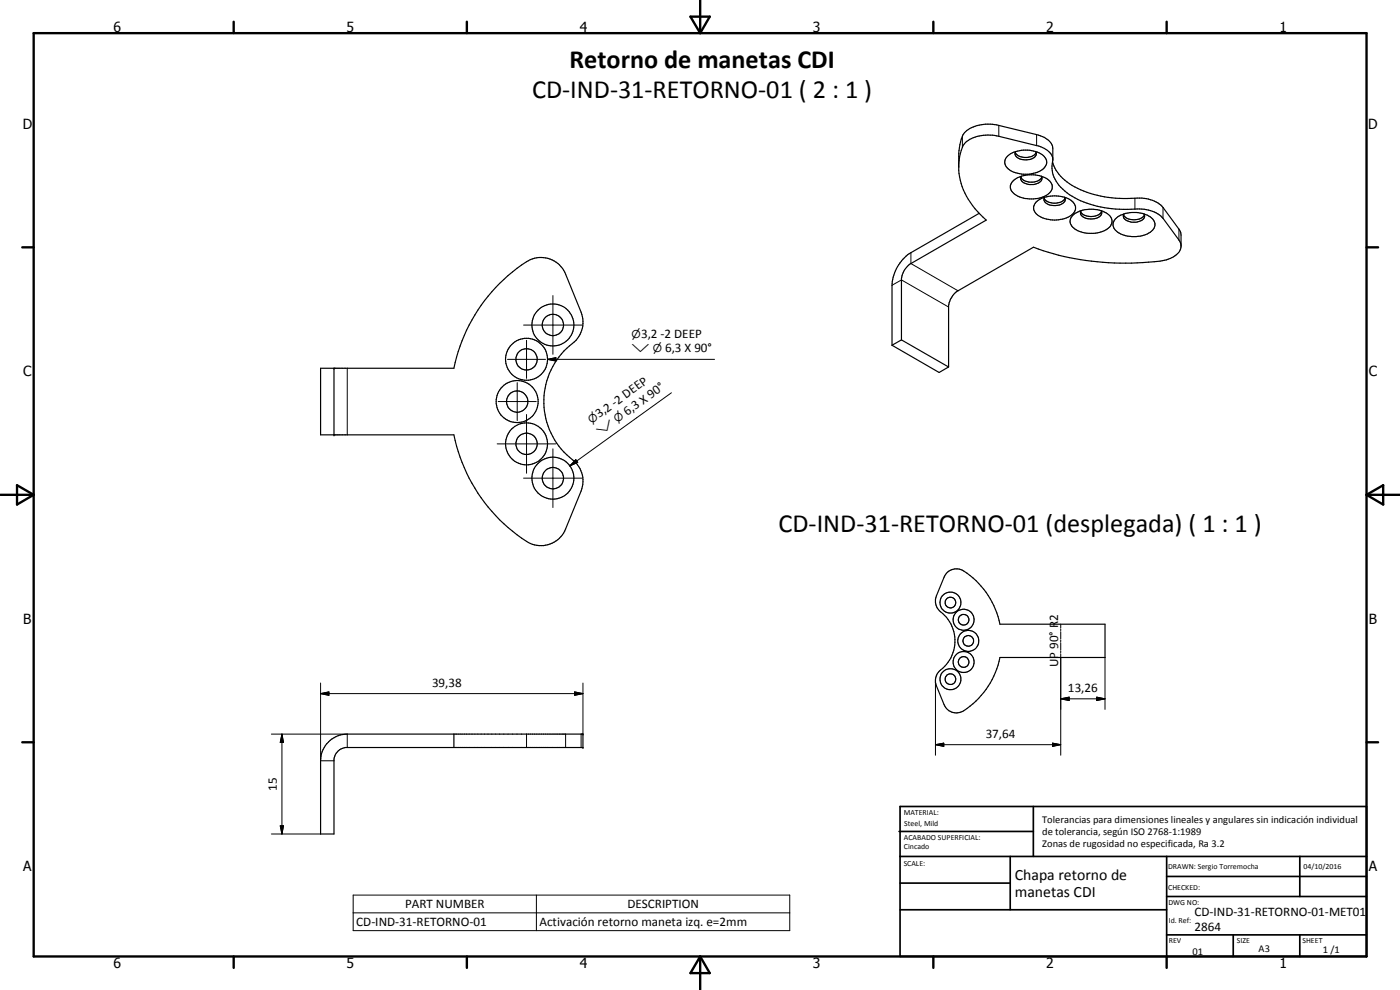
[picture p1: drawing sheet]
<svg xmlns="http://www.w3.org/2000/svg" width="420mm" height="297mm" viewBox="0 0 420 297" stroke-linecap="round" stroke-linejoin="round" font-family="sans-serif">
<g fill="none" stroke="#000" stroke-width=".35">
<path d="M304.7 45.8a4 4 0 0 0 6.3 0M304.8 45.5a1.52 1.52 0 0 0 1.2 2.2 3.9 3.9 0 0 0 5-1.3l-.2-.9M304.9 45.5a3.5 3.5 0 0 0-3.2 3.9 4.8 4.8 0 0 0 3.7 2.6 8.1 8.1 0 0 0 8.2-2 2.59 2.59 0 0 0-1.3-3.9l-1.5-.6M304.9 45.5a10.2 10.2 0 0 1 5.9 0M306.4 53.2a4 4 0 0 0 6.3 0M306.5 52.9a3.9 3.9 0 0 0-3.3 3.5 5.2 5.2 0 0 0 5.1 3.2 7.6 7.6 0 0 0 7.2-2.5 3 3 0 0 0-2.5-4l-.5-.2M306.5 52.9a10.3 10.3 0 0 1 6 0M306.5 52.9a1.62 1.62 0 0 0 1.5 2.3l2.2 .2a2.44 2.44 0 0 0 2.5-2.1l-.2-.4M313.3 59.5a4 4 0 0 0 6.3 0M313.5 59.2a4 4 0 0 0-3.3 3.5 5.8 5.8 0 0 0 5.7 3.3 7.2 7.2 0 0 0 6.6-2.6 3.1 3.1 0 0 0-2.5-4l-.5-.2M313.5 59.2a11.4 11.4 0 0 1 6 0M313.5 59.2a1.66 1.66 0 0 0 1.5 2.3 3.8 3.8 0 0 0 4.6-1.3l-.1-1"/>
<path d="M315.9 48.5l.1-3.9a5.1 5.1 0 0 0-4.3-4l-11.9-3a10.4 10.4 0 0 0-10.6 2.6l-.7 1.5-.7 3.5-.1 5.9a21.7 21.7 0 0 0 8.3 14.9l-22.6 13.1a6.2 6.2 0 0 0-2.9 4.5v18.4M315.9 48.5a8.7 8.7 0 0 0 3.7 8.8 29.9 29.9 0 0 0 21 5.4 10.4 10.4 0 0 1 8.4 2.8l4.8 6.5 .6 1.5M315.9 48.5a13.9 13.9 0 0 0 9.3 8.8 38 38 0 0 0 17.5 2.1 9.1 9.1 0 0 1 6.3 2.8l5.2 7.3 .2 1v3.4a5.2 5.2 0 0 1-4.4 4.1 79.4 79.4 0 0 1-39.8-3.8l-22.7 13a6.6 6.6 0 0 0-2.8 4.5v18.4M316 47.7a5.1 5.1 0 0 0-4.3-3.9l-11.9-2.9a10.4 10.4 0 0 0-10.6 2.5l-1 2.7-.5 3M293.9 64l-20.5 11.8a12.4 12.4 0 0 0-5.7 9.8v18M321.9 64.7a9 9 0 0 1 11.1 0 2.63 2.63 0 0 1-1.1 4.3 8.9 8.9 0 0 1-10.3-1.2 2.28 2.28 0 0 1 .3-3.1zM324.3 63.5a4.1 4.1 0 0 0 6.3 0M324.5 63.2a1.5 1.5 0 0 0 1.2 2.2 4.1 4.1 0 0 0 4.9-1.2l-.2-1M337.2 64.4a1.89 1.89 0 0 0 2.1 2.2 4.4 4.4 0 0 0 3.9-1l.3-.4-.1-.8M337.2 64.5a4 4 0 0 0 6.2 0M337.3 64.2a4 4 0 0 0-3.3 3.5 5.7 5.7 0 0 0 5.7 3.3 7.3 7.3 0 0 0 6.7-2.5 3.1 3.1 0 0 0-2.6-4.1l-.5-.2M337.3 64.2a10.3 10.3 0 0 1 6 0"/>
<path d="M337.3 64.2l-.1 .2M343.3 64.2l.1 .2M96.2 110.5h40a49.5 49.5 0 0 1 23-32.6 8 8 0 0 1 10.5 4.4l4.7 11.4a8.3 8.3 0 0 1-3.5 10.1 22.2 22.2 0 0 0 2 35.1 8 8 0 0 1 1.5 8.4l-4.7 11.4a8.2 8.2 0 0 1-13.2 2.8 50.1 50.1 0 0 1-20.3-31h-40zM100.2 110.5v20M267.7 103.6l14.1 8.2 2.9-1.7M270.5 102l14.2 8.1M270.5 102l-2.8 1.6M284 172a4.2 4.2 0 0 1 6.2 0 25.1 25.1 0 0 1 9.9 15.3h31.5v10h-31.5a24.2 24.2 0 0 1-11.7 16.4 3.9 3.9 0 0 1-5.1-2.3l-2.3-5.7a4.3 4.3 0 0 1 1.9-5.2 11.1 11.1 0 0 0-1-17.2l-.9-1.6a4 4 0 0 1 0-2.8l2.3-5.7zM98.1 223.1a7.9 7.9 0 0 1 6.1-2.8h70.8v4h-71.3a4.1 4.1 0 0 0-3.5 3.5v22.4h-4l.1-22.6 .4-2zM136.2 220.3v4"/>
<circle cx="165.9" cy="97.5" r="3.2"/>
<circle cx="165.9" cy="97.5" r="6.3"/>
<circle cx="158" cy="107.8" r="6.3"/>
<circle cx="158" cy="107.8" r="3.2"/>
<circle cx="155.2" cy="120.5" r="6.3"/>
<circle cx="155.2" cy="120.5" r="3.2"/>
<circle cx="158" cy="133.2" r="3.2"/>
<circle cx="158" cy="133.2" r="6.3"/>
<circle cx="165.9" cy="143.5" r="3.2"/>
<circle cx="165.9" cy="143.5" r="6.3"/>
<circle cx="285.2" cy="180.8" r="1.59"/>
<circle cx="285.3" cy="180.8" r="3.1"/>
<circle cx="289.2" cy="198.6" r="3.2"/>
<circle cx="289.2" cy="185.9" r="3.1"/>
<circle cx="289.2" cy="198.6" r="1.6"/>
<circle cx="289.2" cy="186" r="1.6"/>
<circle cx="290.6" cy="192.3" r="1.61"/>
<circle cx="290.6" cy="192.3" r="3.2"/>
<circle cx="285.2" cy="203.8" r="3.2"/>
<circle cx="285.2" cy="203.8" r="1.59"/>
</g>
<g fill="none" stroke="#000" stroke-width=".3">
<path d="M299.8 37.6v3.3M288.8 40.9v3.3M311.1 40.4v3.3M340.6 59.5v3.2M273.4 75.8v3.3l14.1 8.1M349 62.2v3.3M353.8 68.7v3.3M157.1 97.5h17.6M165.9 88.7v17.6M267.7 85.6l2.8-1.6 14.2 8.1M104.2 110.5v20M152.3 107.8h11.4"/>
<path d="M155.2 114.8v11.4M158 102.1v11.4M164.3 107.8l2.5-.5v1zM164.3 107.8h50.1M201.5 117.9l-30.5 21.9M149.2 133.2h17.6M149.5 120.5h11.4M158 124.4v17.6M165.9 134.7v17.6M172.8 137.9l.6 .8-2.4 1.1zM157.1 143.5h17.6M318.3 187.3v1.1"/>
<path d="M318.3 188.7v.5M318.3 189.5v2.2M318.3 192v.6M318.3 192.8v2.3M318.3 195.3v.6M318.3 196.2v30.4M331.6 197.3v15.6M96.2 208.1l2.5-.5v1zM96.2 204.9v23.4h4M96.2 208.1h78.8M172.5 207.6l2.5 .5-2.5 .5zM175 204.9v15.4"/>
<path d="M280.7 204.2v22.4M318.3 209.7l2.6-.5v1zM318.3 209.7h13.3M329.1 209.2l2.5 .5-2.5 .5zM81.4 220.3h22.8v4M84.6 220.3l.5 2.5h-1zM84.6 220.3v29.9M158 220.3v4M169.7 220.3v4M174.4 220.3v4M280.7 223.4l2.5-.4v.9zM280.7 223.4h37.6"/>
<path d="M315.9 223l2.4 .4-2.4 .5zM81.4 250.2h14.8M84.1 247.8h1l-.5 2.4zM106 268.6h131v10.6h-131zM106 273.9h131M161 268.6v10.6"/>
</g>
<g fill="#000">
<circle cx="100.2" cy="110.5" r=".18"/>
<circle cx="100.2" cy="130.5" r=".18"/>
<circle cx="175" cy="224.3" r=".18"/>
<circle cx="175" cy="220.3" r=".18"/>
</g>
<g fill="none" stroke="#000" stroke-width=".71">
<path d="M10.1 9.9h400v277.1h-400zM70.1 6.5v3.4M140.1 6.5v3.4M207.2 5h5.8l-2.9 4.9zM210.1 0v9.9M280.1 6.5v3.4M350.1 6.5v3.4M6.7 74.2h3.4M410.1 74.2h3.5M.1 148.5h10M5.1 145.6l5 2.9-5 2.9zM410.1 148.5h10"/>
<path d="M410.1 148.5l5-2.9v5.8zM6.7 222.7h3.4M410.1 222.7h3.5M70.1 287v3.4M140.1 287v3.4M210.1 287v10M210.1 287l2.9 5h-5.8zM280.1 287v3.4M350.1 287v3.4"/>
</g>
<g fill="none" stroke="#000" stroke-width=".51">
<path d="M269.8 249.5h40.3M270.1 242h140v45h-140zM270.1 257h140M303.2 257v16M310.1 242v15M350.1 257v30M390.1 257v12M270.1 265h33.1M270.1 273h80M350.1 269h60M350.1 263h60M350.1 280.5h60"/>
<path d="M370.1 280.5v6.5M390.1 280.5v6.5"/>
</g>
<path d="M164.3 107.8l2.5-.5v1zM172.8 137.9l.6 .8-2.4 1.1zM96.2 208.1l2.5-.5v1zM172.5 207.6l2.5 .5-2.5 .5zM318.3 209.7l2.6-.5v1zM329.1 209.2l2.5 .5-2.5 .5zM84.6 220.3l.5 2.5h-1zM280.7 223.4l2.5-.4v.9zM315.9 223l2.4 .4-2.4 .5zM84.1 247.8h1l-.5 2.4z" fill="#000"/>
<g font-size="7.9">
<text x="170.9" y="20.4">Retorno de manetas CDI</text>
<text x="159.7" y="29.4">CD-IND-31-RETORNO-01 ( 2 : 1 )</text>
<text x="233.6" y="159.6">CD-IND-31-RETORNO-01 (desplegada) ( 1 : 1 )</text>
</g>
<g font-size="4.7">
<text x="304.6" y="263.9">Chapa retorno de</text>
<text x="304.6" y="269.3">manetas CDI</text>
</g>
<g font-size="4.2">
<text x="34" y="9.6">6</text>
<text x="104" y="9.6">5</text>
<text x="174" y="9.6">4</text>
<text x="244" y="9.6">3</text>
<text x="314" y="9.6">2</text>
<text x="384" y="9.6">1</text>
<text x="6.8" y="38.7">D</text>
<text x="410.6" y="38.7">D</text>
<text x="7" y="112.9">C</text>
<text x="410.8" y="112.9">C</text>
<text x="7" y="187.1">B</text>
<text x="410.8" y="187.1">B</text>
<text x="7" y="261.4">A</text>
<text x="410.8" y="261.4">A</text>
<text x="34" y="290.4">6</text>
<text x="104" y="290.4">5</text>
<text x="174" y="290.4">4</text>
<text x="244" y="290.4">3</text>
<text x="314" y="290.4">2</text>
<text x="384" y="290.4">1</text>
</g>
<g font-size="3.9">
<text x="192.4" y="101.3">3,2 -2 DEEP</text>
<text x="199.6" y="105.7">6,3 X 90°</text>
<text x="179.8" y="125.5" transform="rotate(-36 179.8 125.5)">3,2 -2 DEEP</text>
<text x="188.2" y="124.8" transform="rotate(-36 188.2 124.8)">6,3 X 90°</text>
<text x="317.6" y="186.4" transform="rotate(-90 317.6 186.4)">2</text>
<text x="317.6" y="200.2" transform="rotate(-90 317.6 200.2)">UP 90° R</text>
<text x="129.7" y="206">39,38</text>
<text x="320.5" y="207.6">13,26</text>
<text x="295.8" y="221.4">37,64</text>
<text x="83" y="237.3" transform="rotate(-90 83 237.3)">15</text>
<text x="121.6" y="272.5">PART NUMBER</text>
<text x="188.3" y="272.5">DESCRIPTION</text>
<text x="358.5" y="275">CD-IND-31-RETORNO-01-MET01</text>
<text x="106.9" y="277.8">CD-IND-31-RETORNO-01</text>
<text x="161.9" y="277.9">Activación retorno maneta izq. e=2mm</text>
<text x="358.5" y="279.4">2864</text>
</g>
<g font-size="3.3">
<text x="189.6" y="101.3">n</text>
<text x="189.6" y="105.7">w n</text>
<text x="177.5" y="127.2" transform="rotate(-36 177.5 127.2)">n</text>
<text x="180.1" y="130.7" transform="rotate(-36 180.1 130.7)">w</text>
<text x="185.2" y="127" transform="rotate(-36 185.2 127)">n</text>
</g>
<g font-size="3.1">
<text x="312.7" y="246.8">Tolerancias para dimensiones lineales y angulares sin indicación individual</text>
<text x="312.7" y="250.4">de tolerancia, según ISO 2768-1:1989</text>
<text x="312.7" y="254">Zonas de rugosidad no especificada, Ra 3.2</text>
<text x="357.9" y="286.4">01</text>
<text x="377.7" y="285.6">A3</text>
<text x="397" y="285.9">1 /1</text>
</g>
<g font-size="2.4">
<text x="271.2" y="244.4">MATERIAL:</text>
<text x="271.3" y="252">ACABADO SUPERFICIAL:</text>
<text x="271.4" y="247.9">Steel, Mild</text>
<text x="271.3" y="254.6">Cincado</text>
<text x="271.2" y="259.7">SCALE:</text>
<text x="350.6" y="260.8">DRAWN: Sergio Torremocha</text>
<text x="391.2" y="260.6">04/10/2016</text>
<text x="350.6" y="267">CHECKED:</text>
<text x="350.6" y="271.4">DWG NO:</text>
<text x="350.8" y="276.9">Id. Ref:</text>
<text x="350.8" y="282.8">REV</text>
<text x="371.2" y="282.9">SIZE</text>
<text x="390.9" y="282.9">SHEET</text>
</g>
</svg>
